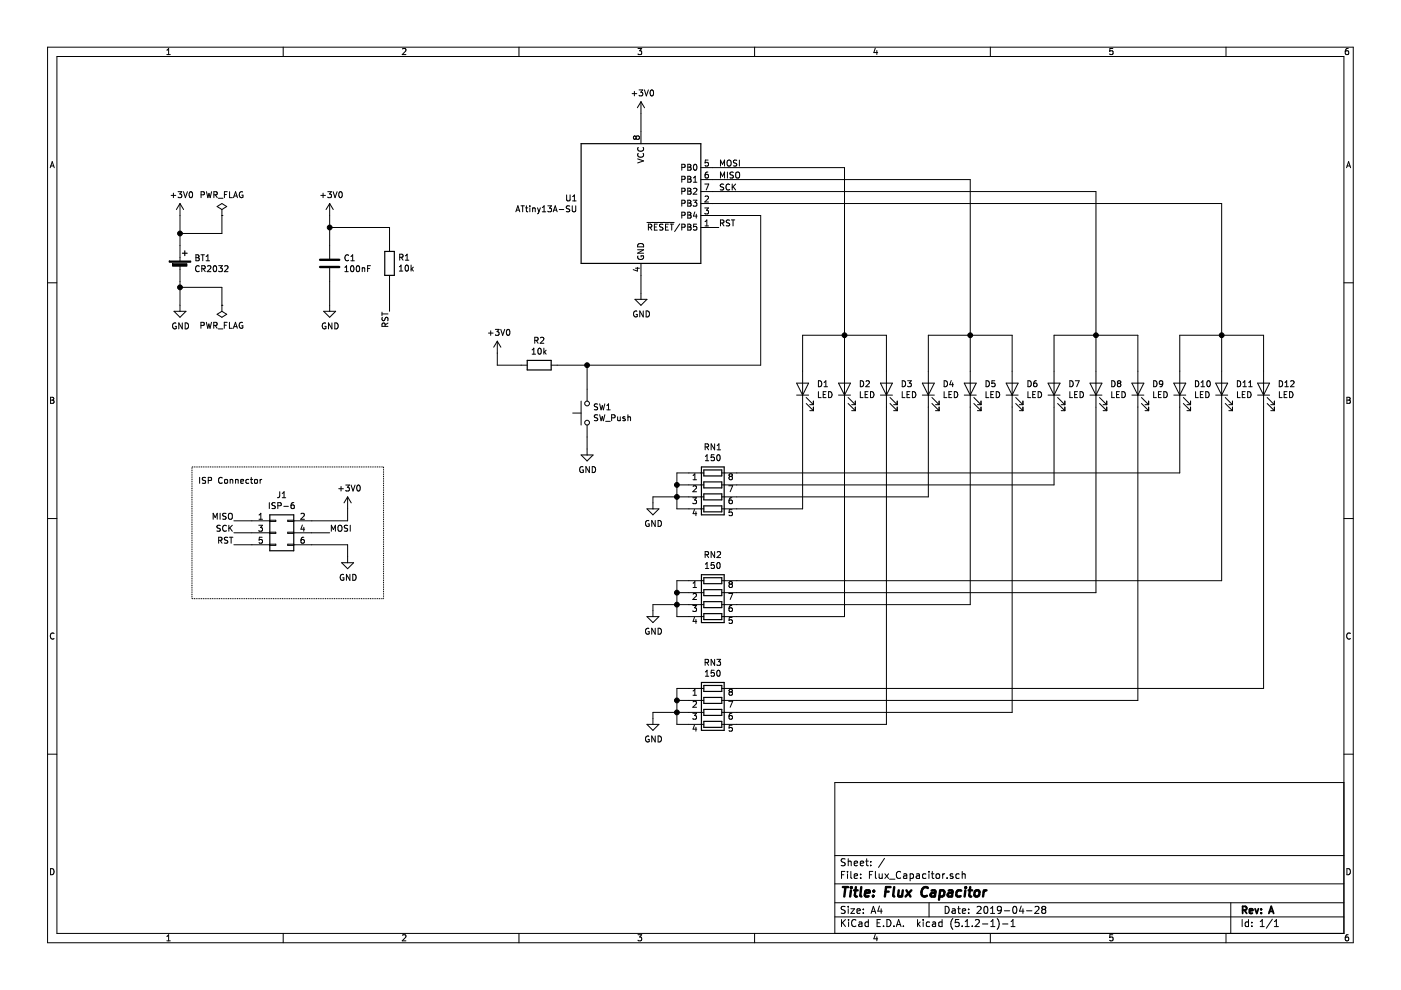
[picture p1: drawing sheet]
EESchema Schematic File Version 4
LIBS:Flux_Capacitor-cache
EELAYER 29 0
EELAYER END
$Descr A4 11693 8268
encoding utf-8
Sheet 1 1
Title "Flux Capacitor"
Date "2019-04-28"
Rev "A"
Comp ""
Comment1 ""
Comment2 ""
Comment3 ""
Comment4 ""
$EndDescr
$Comp
L MCU_Microchip_ATtiny:ATtiny13A-SU U1
U 1 1
P 5350 1700
F 0 "U1" H 4821 1746 50  0000 R CNN
F 1 "ATtiny13A-SU" H 4821 1655 50  0000 R CNN
F 2 "Package_SO:SOIJ-8_5.3x5.3mm_P1.27mm" H 5350 1700 50  0001 C CIN
F 3 "http://ww1.microchip.com/downloads/en/DeviceDoc/doc8126.pdf" H 5350 1700 50  0001 C CNN
	1    5350 1700
	1    0    0    -1  
$EndComp
$Comp
L Device:LED D1
U 1 1
P 6700 3250
F 0 "D1" V 6739 3133 50  0000 R CNN
F 1 "LED" V 6648 3133 50  0000 R CNN
F 2 "LED_SMD:LED_0805_2012Metric_Pad1.15x1.40mm_HandSolder" H 6700 3250 50  0001 C CNN
F 3 "~" H 6700 3250 50  0001 C CNN
	1    6700 3250
	0    -1   -1   0   
$EndComp
$Comp
L Device:LED D2
U 1 1
P 7050 3250
F 0 "D2" V 7089 3133 50  0000 R CNN
F 1 "LED" V 6998 3133 50  0000 R CNN
F 2 "LED_SMD:LED_0805_2012Metric_Pad1.15x1.40mm_HandSolder" H 7050 3250 50  0001 C CNN
F 3 "~" H 7050 3250 50  0001 C CNN
	1    7050 3250
	0    -1   -1   0   
$EndComp
$Comp
L Device:LED D3
U 1 1
P 7400 3250
F 0 "D3" V 7439 3133 50  0000 R CNN
F 1 "LED" V 7348 3133 50  0000 R CNN
F 2 "LED_SMD:LED_0805_2012Metric_Pad1.15x1.40mm_HandSolder" H 7400 3250 50  0001 C CNN
F 3 "~" H 7400 3250 50  0001 C CNN
	1    7400 3250
	0    -1   -1   0   
$EndComp
$Comp
L Device:LED D4
U 1 1
P 7750 3250
F 0 "D4" V 7789 3133 50  0000 R CNN
F 1 "LED" V 7698 3133 50  0000 R CNN
F 2 "LED_SMD:LED_0805_2012Metric_Pad1.15x1.40mm_HandSolder" H 7750 3250 50  0001 C CNN
F 3 "~" H 7750 3250 50  0001 C CNN
	1    7750 3250
	0    -1   -1   0   
$EndComp
$Comp
L Device:LED D5
U 1 1
P 8100 3250
F 0 "D5" V 8139 3133 50  0000 R CNN
F 1 "LED" V 8048 3133 50  0000 R CNN
F 2 "LED_SMD:LED_0805_2012Metric_Pad1.15x1.40mm_HandSolder" H 8100 3250 50  0001 C CNN
F 3 "~" H 8100 3250 50  0001 C CNN
	1    8100 3250
	0    -1   -1   0   
$EndComp
$Comp
L Device:LED D6
U 1 1
P 8450 3250
F 0 "D6" V 8489 3133 50  0000 R CNN
F 1 "LED" V 8398 3133 50  0000 R CNN
F 2 "LED_SMD:LED_0805_2012Metric_Pad1.15x1.40mm_HandSolder" H 8450 3250 50  0001 C CNN
F 3 "~" H 8450 3250 50  0001 C CNN
	1    8450 3250
	0    -1   -1   0   
$EndComp
$Comp
L Device:LED D7
U 1 1
P 8800 3250
F 0 "D7" V 8839 3133 50  0000 R CNN
F 1 "LED" V 8748 3133 50  0000 R CNN
F 2 "LED_SMD:LED_0805_2012Metric_Pad1.15x1.40mm_HandSolder" H 8800 3250 50  0001 C CNN
F 3 "~" H 8800 3250 50  0001 C CNN
	1    8800 3250
	0    -1   -1   0   
$EndComp
$Comp
L Device:LED D8
U 1 1
P 9150 3250
F 0 "D8" V 9189 3133 50  0000 R CNN
F 1 "LED" V 9098 3133 50  0000 R CNN
F 2 "LED_SMD:LED_0805_2012Metric_Pad1.15x1.40mm_HandSolder" H 9150 3250 50  0001 C CNN
F 3 "~" H 9150 3250 50  0001 C CNN
	1    9150 3250
	0    -1   -1   0   
$EndComp
$Comp
L Device:LED D9
U 1 1
P 9500 3250
F 0 "D9" V 9539 3133 50  0000 R CNN
F 1 "LED" V 9448 3133 50  0000 R CNN
F 2 "LED_SMD:LED_0805_2012Metric_Pad1.15x1.40mm_HandSolder" H 9500 3250 50  0001 C CNN
F 3 "~" H 9500 3250 50  0001 C CNN
	1    9500 3250
	0    -1   -1   0   
$EndComp
$Comp
L Device:LED D10
U 1 1
P 9850 3250
F 0 "D10" V 9889 3133 50  0000 R CNN
F 1 "LED" V 9798 3133 50  0000 R CNN
F 2 "LED_SMD:LED_0805_2012Metric_Pad1.15x1.40mm_HandSolder" H 9850 3250 50  0001 C CNN
F 3 "~" H 9850 3250 50  0001 C CNN
	1    9850 3250
	0    -1   -1   0   
$EndComp
$Comp
L Device:LED D11
U 1 1
P 10200 3250
F 0 "D11" V 10239 3133 50  0000 R CNN
F 1 "LED" V 10148 3133 50  0000 R CNN
F 2 "LED_SMD:LED_0805_2012Metric_Pad1.15x1.40mm_HandSolder" H 10200 3250 50  0001 C CNN
F 3 "~" H 10200 3250 50  0001 C CNN
	1    10200 3250
	0    -1   -1   0   
$EndComp
$Comp
L Device:LED D12
U 1 1
P 10550 3250
F 0 "D12" V 10589 3133 50  0000 R CNN
F 1 "LED" V 10498 3133 50  0000 R CNN
F 2 "LED_SMD:LED_0805_2012Metric_Pad1.15x1.40mm_HandSolder" H 10550 3250 50  0001 C CNN
F 3 "~" H 10550 3250 50  0001 C CNN
	1    10550 3250
	0    -1   -1   0   
$EndComp
$Comp
L Device:R_Pack04 RN3
U 1 1
P 5950 5950
F 0 "RN3" V 5533 5950 50  0000 C CNN
F 1 "150" V 5624 5950 50  0000 C CNN
F 2 "Resistor_SMD:R_Array_Convex_4x0603" V 6225 5950 50  0001 C CNN
F 3 "~" H 5950 5950 50  0001 C CNN
	1    5950 5950
	0    1    1    0   
$EndComp
$Comp
L Device:R_Pack04 RN2
U 1 1
P 5950 5050
F 0 "RN2" V 5533 5050 50  0000 C CNN
F 1 "150" V 5624 5050 50  0000 C CNN
F 2 "Resistor_SMD:R_Array_Convex_4x0603" V 6225 5050 50  0001 C CNN
F 3 "~" H 5950 5050 50  0001 C CNN
	1    5950 5050
	0    1    1    0   
$EndComp
$Comp
L Device:R_Pack04 RN1
U 1 1
P 5950 4150
F 0 "RN1" V 5533 4150 50  0000 C CNN
F 1 "150" V 5624 4150 50  0000 C CNN
F 2 "Resistor_SMD:R_Array_Convex_4x0603" V 6225 4150 50  0001 C CNN
F 3 "~" H 5950 4150 50  0001 C CNN
	1    5950 4150
	0    1    1    0   
$EndComp
$Comp
L power:GND #PWR0101
U 1 1
P 5450 4200
F 0 "#PWR0101" H 5450 3950 50  0001 C CNN
F 1 "GND" H 5455 4027 50  0000 C CNN
F 2 "" H 5450 4200 50  0001 C CNN
F 3 "" H 5450 4200 50  0001 C CNN
	1    5450 4200
	1    0    0    -1  
$EndComp
$Comp
L power:GND #PWR0102
U 1 1
P 5450 5100
F 0 "#PWR0102" H 5450 4850 50  0001 C CNN
F 1 "GND" H 5455 4927 50  0000 C CNN
F 2 "" H 5450 5100 50  0001 C CNN
F 3 "" H 5450 5100 50  0001 C CNN
	1    5450 5100
	1    0    0    -1  
$EndComp
$Comp
L power:GND #PWR0103
U 1 1
P 5450 6000
F 0 "#PWR0103" H 5450 5750 50  0001 C CNN
F 1 "GND" H 5455 5827 50  0000 C CNN
F 2 "" H 5450 6000 50  0001 C CNN
F 3 "" H 5450 6000 50  0001 C CNN
	1    5450 6000
	1    0    0    -1  
$EndComp
Wire Wire Line
	5750 3950 5650 3950
Wire Wire Line
	5650 3950 5650 4050
Wire Wire Line
	5750 4050 5650 4050
Connection ~ 5650 4050
Wire Wire Line
	5650 4050 5650 4150
Wire Wire Line
	5750 4150 5650 4150
Connection ~ 5650 4150
Wire Wire Line
	5750 4250 5650 4250
Wire Wire Line
	5650 4250 5650 4150
Wire Wire Line
	5750 4850 5650 4850
Wire Wire Line
	5650 4850 5650 4950
Wire Wire Line
	5650 5150 5750 5150
Wire Wire Line
	5750 4950 5650 4950
Connection ~ 5650 4950
Wire Wire Line
	5650 4950 5650 5050
Wire Wire Line
	5750 5050 5650 5050
Connection ~ 5650 5050
Wire Wire Line
	5650 5050 5650 5150
Wire Wire Line
	5750 5750 5650 5750
Wire Wire Line
	5650 5750 5650 5850
Wire Wire Line
	5650 6050 5750 6050
Wire Wire Line
	5750 5950 5650 5950
Connection ~ 5650 5950
Wire Wire Line
	5650 5950 5650 6050
Wire Wire Line
	5750 5850 5650 5850
Connection ~ 5650 5850
Wire Wire Line
	5650 5850 5650 5950
Wire Wire Line
	6700 3100 6700 2800
Wire Wire Line
	6700 2800 7050 2800
Wire Wire Line
	7400 2800 7400 3100
Wire Wire Line
	7750 3100 7750 2800
Wire Wire Line
	7750 2800 8100 2800
Wire Wire Line
	8450 2800 8450 3100
Wire Wire Line
	8800 3100 8800 2800
Wire Wire Line
	8800 2800 9150 2800
Wire Wire Line
	9500 2800 9500 3100
Wire Wire Line
	9850 3100 9850 2800
Wire Wire Line
	9850 2800 10200 2800
Wire Wire Line
	10550 2800 10550 3100
Wire Wire Line
	7050 3100 7050 2800
Connection ~ 7050 2800
Wire Wire Line
	7050 2800 7400 2800
Wire Wire Line
	8100 3100 8100 2800
Connection ~ 8100 2800
Wire Wire Line
	8100 2800 8450 2800
Wire Wire Line
	9150 3100 9150 2800
Connection ~ 9150 2800
Wire Wire Line
	9150 2800 9500 2800
Wire Wire Line
	10200 3100 10200 2800
Connection ~ 10200 2800
Wire Wire Line
	10200 2800 10550 2800
Wire Wire Line
	6700 3400 6700 4250
Wire Wire Line
	6700 4250 6150 4250
Wire Wire Line
	7050 3400 7050 5150
Wire Wire Line
	7050 5150 6150 5150
Wire Wire Line
	7400 3400 7400 6050
Wire Wire Line
	7400 6050 6150 6050
Wire Wire Line
	7750 3400 7750 4150
Wire Wire Line
	7750 4150 6150 4150
Wire Wire Line
	8100 3400 8100 5050
Wire Wire Line
	8100 5050 6150 5050
Wire Wire Line
	8450 3400 8450 5950
Wire Wire Line
	8450 5950 6150 5950
Wire Wire Line
	8800 3400 8800 4050
Wire Wire Line
	8800 4050 6150 4050
Wire Wire Line
	9150 3400 9150 4950
Wire Wire Line
	9150 4950 6150 4950
Wire Wire Line
	9500 3400 9500 5850
Wire Wire Line
	9500 5850 6150 5850
Wire Wire Line
	9850 3400 9850 3950
Wire Wire Line
	9850 3950 6150 3950
Wire Wire Line
	10200 3400 10200 4850
Wire Wire Line
	10200 4850 6150 4850
Wire Wire Line
	10550 3400 10550 5750
Wire Wire Line
	10550 5750 6150 5750
Wire Wire Line
	5450 4150 5450 4200
Wire Wire Line
	5450 4150 5650 4150
Wire Wire Line
	5450 5050 5450 5100
Wire Wire Line
	5450 5050 5650 5050
Wire Wire Line
	5450 5950 5450 6000
Wire Wire Line
	5450 5950 5650 5950
Wire Wire Line
	5950 1400 7050 1400
Wire Wire Line
	7050 1400 7050 2800
Wire Wire Line
	5950 1500 8100 1500
Wire Wire Line
	8100 1500 8100 2800
Wire Wire Line
	5950 1600 9150 1600
Wire Wire Line
	9150 1600 9150 2800
Wire Wire Line
	5950 1700 10200 1700
Wire Wire Line
	10200 1700 10200 2800
$Comp
L power:GND #PWR0104
U 1 1
P 5350 2450
F 0 "#PWR0104" H 5350 2200 50  0001 C CNN
F 1 "GND" H 5355 2277 50  0000 C CNN
F 2 "" H 5350 2450 50  0001 C CNN
F 3 "" H 5350 2450 50  0001 C CNN
	1    5350 2450
	1    0    0    -1  
$EndComp
Wire Wire Line
	5350 2300 5350 2450
Wire Wire Line
	5950 1800 6350 1800
$Comp
L Switch:SW_Push SW1
U 1 1
P 4900 3450
F 0 "SW1" V 4946 3402 50  0000 R CNN
F 1 "SW_Push" V 4855 3402 50  0000 R CNN
F 2 "Button_Switch_SMD:SW_SPST_EVQPE1" H 4900 3650 50  0001 C CNN
F 3 "~" H 4900 3650 50  0001 C CNN
	1    4900 3450
	0    -1   -1   0   
$EndComp
$Comp
L power:GND #PWR0105
U 1 1
P 4900 3750
F 0 "#PWR0105" H 4900 3500 50  0001 C CNN
F 1 "GND" H 4905 3577 50  0000 C CNN
F 2 "" H 4900 3750 50  0001 C CNN
F 3 "" H 4900 3750 50  0001 C CNN
	1    4900 3750
	1    0    0    -1  
$EndComp
Wire Wire Line
	4900 3050 4900 3250
Connection ~ 4900 3050
Wire Wire Line
	4900 3650 4900 3750
$Comp
L Device:R R1
U 1 1
P 3250 2200
F 0 "R1" H 3180 2154 50  0000 R CNN
F 1 "10k" H 3180 2245 50  0000 R CNN
F 2 "Resistor_SMD:R_0805_2012Metric_Pad1.15x1.40mm_HandSolder" V 3180 2200 50  0001 C CNN
F 3 "~" H 3250 2200 50  0001 C CNN
	1    3250 2200
	-1   0    0    1   
$EndComp
Wire Wire Line
	5950 1900 6000 1900
Text Label 6000 1900 0    50   ~ 0
RST
Text Label 3250 2600 3    50   ~ 0
RST
Wire Wire Line
	3250 2350 3250 2600
$Comp
L Device:Battery_Cell BT1
U 1 1
P 1500 2250
F 0 "BT1" H 1618 2346 50  0000 L CNN
F 1 "CR2032" H 1618 2255 50  0000 L CNN
F 2 "Flux_Capacitor:BatteryHolder_MPD_BA2032SM" V 1500 2310 50  0001 C CNN
F 3 "~" V 1500 2310 50  0001 C CNN
	1    1500 2250
	1    0    0    -1  
$EndComp
$Comp
L power:GND #PWR0106
U 1 1
P 1500 2550
F 0 "#PWR0106" H 1500 2300 50  0001 C CNN
F 1 "GND" H 1505 2377 50  0000 C CNN
F 2 "" H 1500 2550 50  0001 C CNN
F 3 "" H 1500 2550 50  0001 C CNN
	1    1500 2550
	1    0    0    -1  
$EndComp
Wire Wire Line
	1500 2350 1500 2400
Wire Wire Line
	1500 1800 1500 1950
$Comp
L power:+3V0 #PWR0107
U 1 1
P 1500 1800
F 0 "#PWR0107" H 1500 1650 50  0001 C CNN
F 1 "+3V0" H 1515 1973 50  0000 C CNN
F 2 "" H 1500 1800 50  0001 C CNN
F 3 "" H 1500 1800 50  0001 C CNN
	1    1500 1800
	1    0    0    -1  
$EndComp
$Comp
L Device:C C1
U 1 1
P 2750 2200
F 0 "C1" H 2865 2246 50  0000 L CNN
F 1 "100nF" H 2865 2155 50  0000 L CNN
F 2 "Capacitor_SMD:C_0805_2012Metric_Pad1.15x1.40mm_HandSolder" H 2788 2050 50  0001 C CNN
F 3 "~" H 2750 2200 50  0001 C CNN
	1    2750 2200
	1    0    0    -1  
$EndComp
$Comp
L power:+3V0 #PWR0108
U 1 1
P 2750 1800
F 0 "#PWR0108" H 2750 1650 50  0001 C CNN
F 1 "+3V0" H 2765 1973 50  0000 C CNN
F 2 "" H 2750 1800 50  0001 C CNN
F 3 "" H 2750 1800 50  0001 C CNN
	1    2750 1800
	1    0    0    -1  
$EndComp
Wire Wire Line
	2750 1800 2750 1900
Wire Wire Line
	2750 1900 3250 1900
Wire Wire Line
	3250 1900 3250 2050
Connection ~ 2750 1900
Wire Wire Line
	2750 1900 2750 2050
$Comp
L power:GND #PWR0109
U 1 1
P 2750 2550
F 0 "#PWR0109" H 2750 2300 50  0001 C CNN
F 1 "GND" H 2755 2377 50  0000 C CNN
F 2 "" H 2750 2550 50  0001 C CNN
F 3 "" H 2750 2550 50  0001 C CNN
	1    2750 2550
	1    0    0    -1  
$EndComp
Wire Wire Line
	2750 2550 2750 2350
$Comp
L power:+3V0 #PWR0111
U 1 1
P 5350 950
F 0 "#PWR0111" H 5350 800 50  0001 C CNN
F 1 "+3V0" H 5365 1123 50  0000 C CNN
F 2 "" H 5350 950 50  0001 C CNN
F 3 "" H 5350 950 50  0001 C CNN
	1    5350 950 
	1    0    0    -1  
$EndComp
Wire Wire Line
	5350 950  5350 1100
Text Label 6000 1400 0    50   ~ 0
MOSI
Text Label 6000 1500 0    50   ~ 0
MISO
Text Label 6000 1600 0    50   ~ 0
SCK
Text Label 1950 4450 2    50   ~ 0
SCK
Wire Wire Line
	2600 4350 2900 4350
Wire Wire Line
	2900 4350 2900 4250
$Comp
L power:+3V0 #PWR0113
U 1 1
P 2900 4250
F 0 "#PWR0113" H 2900 4100 50  0001 C CNN
F 1 "+3V0" H 2915 4423 50  0000 C CNN
F 2 "" H 2900 4250 50  0001 C CNN
F 3 "" H 2900 4250 50  0001 C CNN
	1    2900 4250
	1    0    0    -1  
$EndComp
Wire Wire Line
	2900 4550 2900 4650
$Comp
L power:GND #PWR0112
U 1 1
P 2900 4650
F 0 "#PWR0112" H 2900 4400 50  0001 C CNN
F 1 "GND" H 2905 4477 50  0000 C CNN
F 2 "" H 2900 4650 50  0001 C CNN
F 3 "" H 2900 4650 50  0001 C CNN
	1    2900 4650
	1    0    0    -1  
$EndComp
Text Label 1950 4550 2    50   ~ 0
RST
Text Label 2750 4450 0    50   ~ 0
MOSI
Text Label 1950 4350 2    50   ~ 0
MISO
Wire Wire Line
	2100 4550 1950 4550
Wire Wire Line
	2100 4450 1950 4450
Wire Wire Line
	2100 4350 1950 4350
Wire Wire Line
	2600 4550 2900 4550
Wire Wire Line
	2600 4450 2750 4450
$Comp
L Connector_Generic:Conn_02x03_Odd_Even J1
U 1 1
P 2300 4450
F 0 "J1" H 2350 4767 50  0000 C CNN
F 1 "ISP-6" H 2350 4676 50  0000 C CNN
F 2 "Connector_PinHeader_2.54mm:PinHeader_2x03_P2.54mm_Vertical_SMD" H 2300 4450 50  0001 C CNN
F 3 "~" H 2300 4450 50  0001 C CNN
	1    2300 4450
	1    0    0    -1  
$EndComp
$Comp
L power:PWR_FLAG #FLG0101
U 1 1
P 1850 1800
F 0 "#FLG0101" H 1850 1875 50  0001 C CNN
F 1 "PWR_FLAG" H 1850 1973 50  0000 C CNN
F 2 "" H 1850 1800 50  0001 C CNN
F 3 "~" H 1850 1800 50  0001 C CNN
	1    1850 1800
	1    0    0    -1  
$EndComp
Wire Wire Line
	1500 1950 1850 1950
Wire Wire Line
	1850 1950 1850 1800
Connection ~ 1500 1950
Wire Wire Line
	1500 1950 1500 2050
$Comp
L power:PWR_FLAG #FLG0102
U 1 1
P 1850 2550
F 0 "#FLG0102" H 1850 2625 50  0001 C CNN
F 1 "PWR_FLAG" H 1850 2723 50  0000 C CNN
F 2 "" H 1850 2550 50  0001 C CNN
F 3 "~" H 1850 2550 50  0001 C CNN
	1    1850 2550
	-1   0    0    1   
$EndComp
Wire Wire Line
	1850 2550 1850 2400
Wire Wire Line
	1850 2400 1500 2400
Connection ~ 1500 2400
Wire Wire Line
	1500 2400 1500 2550
Wire Notes Line
	1600 3900 3200 3900
Wire Notes Line
	3200 3900 3200 5000
Wire Notes Line
	3200 5000 1600 5000
Wire Notes Line
	1600 5000 1600 3900
Text Notes 1650 4050 0    50   ~ 0
ISP Connector
$Comp
L power:+3V0 #PWR0110
U 1 1
P 4150 2950
F 0 "#PWR0110" H 4150 2800 50  0001 C CNN
F 1 "+3V0" H 4165 3123 50  0000 C CNN
F 2 "" H 4150 2950 50  0001 C CNN
F 3 "" H 4150 2950 50  0001 C CNN
	1    4150 2950
	1    0    0    -1  
$EndComp
Wire Wire Line
	4650 3050 4900 3050
Wire Wire Line
	4150 3050 4150 2950
$Comp
L Device:R R2
U 1 1
P 4500 3050
F 0 "R2" V 4293 3050 50  0000 C CNN
F 1 "10k" V 4384 3050 50  0000 C CNN
F 2 "Resistor_SMD:R_0805_2012Metric_Pad1.15x1.40mm_HandSolder" V 4430 3050 50  0001 C CNN
F 3 "~" H 4500 3050 50  0001 C CNN
	1    4500 3050
	0    1    1    0   
$EndComp
Wire Wire Line
	4350 3050 4150 3050
Wire Wire Line
	6350 1800 6350 3050
Wire Wire Line
	4900 3050 6350 3050
$EndSCHEMATC
